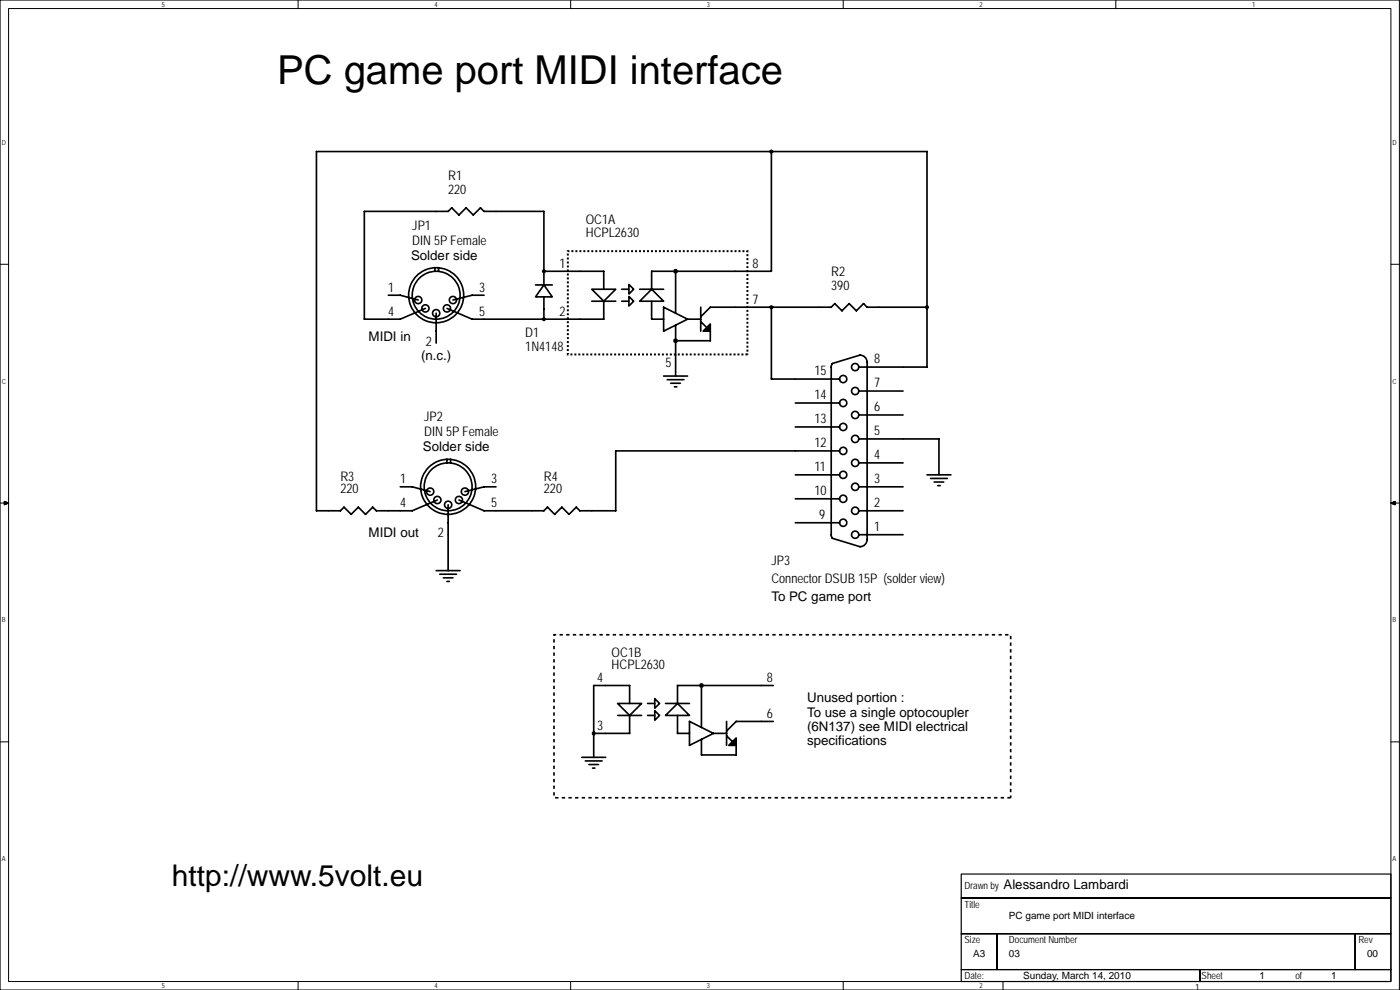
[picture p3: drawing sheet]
<svg xmlns="http://www.w3.org/2000/svg" width="420mm" height="297mm" viewBox="0 0 420 297" stroke-linecap="round" stroke-linejoin="round" font-family="sans-serif">
<g fill="none" stroke="#000" stroke-width=".3">
<path d="M0 0h420v297h-420zM2.6 2.6h414.8v291.9h-414.8zM89.5 0v2.6M171.3 0v2.6M253.1 0v2.6M334.9 0v2.6M0 79.3h2.6M417.4 79.3h2.6M0 150.9h2.6M1.3 150.4l1.3 .5-1.3 .5zM417.4 150.9l1.3-.5v1zM417.4 150.9h2.6"/>
<path d="M0 222.6h2.6M417.4 222.6h2.6M89.5 294.5v2.5M171.3 294.5v2.5M253.1 294.5v2.5M301 294.5v2.6"/>
</g>
<path d="M288.5 262.3h128.9v7.1h-128.9zM288.5 269.4h128.9v10.8h-128.9zM288.5 280.2h10.7v10.7h-10.7zM288.5 290.9h71.6v3.6h-71.6zM299.2 280.2h107.5v10.7h-107.5zM360.1 290.9h57.3v3.6h-57.3zM406.7 280.2h10.7v10.7h-10.7z" fill="none" stroke="#000" stroke-width=".35"/>
<path d="M1.3 150.4l1.3 .5-1.3 .5zM417.4 150.9l1.3-.5v1z" fill="#000"/>
<g fill="none" stroke="#000" stroke-width=".5">
<path d="M231.5 45.5v35.9h-28M116.5 88.6h3.6l5.4 1.4M130.5 80.3v1.1M130.9 94v9M131.6 80.3v1.1M145.3 88.6h-3.6l-5.8 1.4M160.7 85.5h5M163.2 85.5l2.5 3.6h-5zM163.2 85.5v-22.1h-17.9l-1.1-1-2.2 2.1-2.1-2.1-2.2 2.1-2.1-2.1-1.1 1h-25.2v32.4h10.8l7.6-3.3M163.2 81.4h18v5.4M163.2 89.1v6.7M177.6 86.8h7.2l-3.6 3.6z"/>
<path d="M177.6 90.4h7.2M181.2 90.4v5.4h-39.5l-7.6-3.3M186.6 90.4h2.1M186.6 86.8h2.1M188.7 85.3l1.5 1.5-1.5 1.4zM188.7 88.9l1.5 1.5-1.5 1.4zM192 90.4l3.6-3.6 3.6 3.6zM192 86.8h7.2M195.6 90.4v5.4h3.6M199.2 92.2l7.1 3.6-7.1 3.6zM202 81.4h-6.4v5.4M202.8 82.1v11.9"/>
<path d="M202.8 97.6v3.9M206.3 95.8h4M210.3 92.2v7.2M210.3 96.5l1.8 1.8M213.2 97.2v2.2h-2.2zM213.2 99.4v2.8h-9.7M231.5 92.2v21.5h20.5M278.2 92.2h-18l-1-1.1-2.2 2.2-2.2-2.2-2.1 2.2-2.2-2.2-1 1.1h-36.3l-2.9 2.8M199.2 112.8h7.1M200.2 113.9h5.1M201.3 115h2.9M202.4 116.1h.7"/>
<path d="M202.8 103v9.8M249.8 109.1l8.3-2.6a2.16 2.16 0 0 1 2.1 2.2v53.2a2.16 2.16 0 0 1-2.1 2.1l-8.3-2.5-.3-.8v-50.6zM257.7 110.1h20.5v-64.6h-183.2v107.8h7.2l1-1.1 2.2 2.1 2.1-2.1 2.2 2.1 2.2-2.1 1 1.1h10.8l7.6-3.3M257.7 117.3h13.3M134.1 137.8v1.1M135.2 137.8v1.1M238.7 120.9h13.3M238.7 128.1h13.3M252 135.3h-67.2v18h-10.8l-1.1-1.1-2.1 2.1-2.2-2.1-2.1 2.1-2.2-2.1-1.1 1.1h-17.9l-7.6-3.3M257.7 131.7h24.1v10.8M257.7 124.5h13.3M257.7 138.9h13.3"/>
<path d="M120.1 146.1h3.6l5.4 1.4M134.5 151.5v19.7M148.9 146.1h-3.6l-5.8 1.4M238.7 142.5h13.3M238.7 149.7h13.3M238.7 156.8h13.3M257.7 153.3h13.3M257.7 146.1h13.3M278.2 142.5h7.2M279.3 143.6h5M280.4 144.6h2.8M281.4 145.7h.8"/>
<path d="M130.9 171.2h7.2M132 172.3h5M133.1 173.4h2.8M134.1 174.4h.8M257.7 160.4h13.3M185.4 211.1h7.1l-3.5 3.6zM185.4 214.7h7.1M189 211.1v-5.4h-10.8v21.5M189 214.7v5.3h-10.8M194.3 214.7h2.2M194.3 211.1h2.2M196.5 209.6l1.4 1.5-1.4 1.4z"/>
<path d="M196.5 213.2l1.4 1.5-1.4 1.4zM199.7 214.7l3.6-3.6 3.6 3.6zM199.7 211.1h7.2M203.3 214.7v5.3h3.6M206.9 216.5l7.2 3.5-7.2 3.6zM209.8 205.7h-6.5v5.4M210.5 206.4v11.9M211.2 205.7h20.9M218.1 216.5v7.1M232.1 216.5h-11.2l-2.8 2.8M174.6 227.2h7.2M175.7 228.3h5"/>
<path d="M176.7 229.4h2.9M177.8 230.5h.7M210.5 221.8v4.7h10.4v-2.9M214.1 220h4M218.1 220.8l1.8 1.8M220.9 221.5v2.1h-2.1zM220.9 221.5l-2.1 2.1"/>
<circle cx="231.5" cy="45.5" r=".36"/>
<circle cx="125.5" cy="90" r="1.08"/>
<circle cx="127.7" cy="92.5" r="1.08"/>
<circle cx="130.9" cy="88.6" r="7.2"/>
<circle cx="130.9" cy="94" r="1.08"/>
<circle cx="130.9" cy="88.6" r="8.3"/>
<circle cx="134.1" cy="92.5" r="1.08"/>
<circle cx="135.9" cy="90" r="1.08"/>
<circle cx="163.2" cy="81.4" r=".36"/>
<circle cx="163.2" cy="95.8" r=".36"/>
<circle cx="231.5" cy="92.2" r=".36"/>
<circle cx="278.2" cy="92.2" r=".36"/>
<circle cx="253.1" cy="113.7" r="1.08"/>
<circle cx="256.6" cy="117.3" r="1.08"/>
<circle cx="256.6" cy="110.1" r="1.08"/>
<circle cx="253.1" cy="120.9" r="1.08"/>
<circle cx="253.1" cy="128.1" r="1.08"/>
<circle cx="253.1" cy="135.3" r="1.08"/>
<circle cx="256.6" cy="138.9" r="1.08"/>
<circle cx="256.6" cy="131.7" r="1.08"/>
<circle cx="256.6" cy="124.5" r="1.08"/>
<circle cx="129.1" cy="147.5" r="1.08"/>
<circle cx="131.3" cy="150" r="1.08"/>
<circle cx="134.5" cy="151.5" r="1.08"/>
<circle cx="134.5" cy="146.1" r="8.3"/>
<circle cx="134.5" cy="146.1" r="7.2"/>
<circle cx="137.7" cy="150" r="1.08"/>
<circle cx="139.5" cy="147.5" r="1.08"/>
<circle cx="253.1" cy="156.8" r="1.08"/>
<circle cx="253.1" cy="142.5" r="1.08"/>
<circle cx="253.1" cy="149.7" r="1.08"/>
<circle cx="256.6" cy="153.3" r="1.08"/>
<circle cx="256.6" cy="146.1" r="1.08"/>
<circle cx="256.6" cy="160.4" r="1.08"/>
<circle cx="178.2" cy="220" r=".36"/>
</g>
<g fill="#000">
<path d="M213.2 97.2v2.2h-2.2zM220.9 221.5v2.1h-2.1z"/>
<circle cx="202.8" cy="81.4" r=".72"/>
<circle cx="202.8" cy="102.2" r=".72"/>
<circle cx="210.5" cy="205.7" r=".72"/>
</g>
<path d="M166.3 190.5h137v48.9h-137z" fill="none" stroke="#000" stroke-width=".5" stroke-dasharray="1 1" stroke-linecap="butt"/>
<path d="M170.4 75.4h53.9v31h-53.9z" fill="none" stroke="#000" stroke-width=".6" stroke-dasharray=".6 .6" stroke-linecap="butt"/>
<text font-size="12" x="83.2" y="25.1">PC game port MIDI interface</text>
<text font-size="9" x="51.6" y="265.8">http://www.5volt.eu</text>
<g font-size="4">
<text x="134.5" y="54">R1</text>
<text x="134.5" y="58.1">220</text>
<text x="123.7" y="68.9">JP1</text>
<text x="175.8" y="67.2">OC1A</text>
<text x="175.8" y="71">HCPL2630</text>
<text x="123.4" y="77.9">Solder side</text>
<text x="123.7" y="73.4">DIN 5P Female</text>
<text x="167.9" y="80.3">1</text>
<text x="225.9" y="80.3">8</text>
<text x="249.5" y="82.8">R2</text>
<text x="116.5" y="87.5">1</text>
<text x="143.8" y="87.5">3</text>
<text x="249.5" y="86.9">390</text>
<text x="116.5" y="94.7">4</text>
<text x="143.8" y="94.7">5</text>
<text x="167.9" y="94.7">2</text>
<text x="225.9" y="91.1">7</text>
<text x="157.6" y="101.2">D1</text>
<text x="110.6" y="102.4">MIDI in</text>
<text x="127.8" y="103.7">2</text>
<text x="157.6" y="105.3">1N4148</text>
<text x="126.4" y="108">(n.c.)</text>
<text x="199.7" y="110.3">5</text>
<text x="244.4" y="112.7">15</text>
<text x="262.4" y="109.1">8</text>
<text x="244.4" y="119.8">14</text>
<text x="262.4" y="116.2">7</text>
<text x="262.4" y="123.4">6</text>
<text x="127.3" y="126.4">JP2</text>
<text x="127.3" y="130.9">DIN 5P Female</text>
<text x="244.4" y="127">13</text>
<text x="262.4" y="130.6">5</text>
<text x="126.9" y="135.4">Solder side</text>
<text x="244.4" y="134.2">12</text>
<text x="262.4" y="137.8">4</text>
<text x="244.4" y="141.4">11</text>
<text x="102.2" y="144.4">R3</text>
<text x="102.2" y="148">220</text>
<text x="120.1" y="145">1</text>
<text x="147.4" y="145">3</text>
<text x="163.2" y="144.4">R4</text>
<text x="163.2" y="148">220</text>
<text x="244.4" y="148.6">10</text>
<text x="262.4" y="145">3</text>
<text x="120.1" y="152.2">4</text>
<text x="147.4" y="152.2">5</text>
<text x="245.9" y="155.8">9</text>
<text x="262.4" y="152.2">2</text>
<text x="110.6" y="161.1">MIDI out</text>
<text x="131.4" y="161.2">2</text>
<text x="262.4" y="159.4">1</text>
<text x="231.5" y="169.5">JP3</text>
<text x="231.5" y="174.9">Connector DSUB 15P (solder view)</text>
<text x="231.5" y="180.3">To PC game port</text>
<text x="183.6" y="197">OC1B</text>
<text x="183.6" y="200.7">HCPL2630</text>
<text x="179.2" y="204.6">4</text>
<text x="230.1" y="204.6">8</text>
<text x="230.1" y="215.4">6</text>
<text x="242.2" y="215">To use a single optocoupler</text>
<text x="242.2" y="210.7">Unused portion :</text>
<text x="179.2" y="219">3</text>
<text x="242.2" y="219.3">(6N137) see MIDI electrical</text>
<text x="242.2" y="223.5">specifications</text>
<text x="301.2" y="266.8">Alessandro Lambardi</text>
</g>
<g font-size="3">
<text x="289.5" y="266.8">Drawn by</text>
<text x="289.5" y="272.3">Title</text>
<text x="302.8" y="275.9">PC game port MIDI interface</text>
<text x="289.5" y="283">Size</text>
<text x="292.1" y="287.1">A3</text>
<text x="302.8" y="283">Document Number</text>
<text x="302.8" y="287.1">03</text>
<text x="407.7" y="283">Rev</text>
<text x="410.3" y="287.1">00</text>
<text x="289.5" y="293.8">Date:</text>
<text x="307.1" y="293.8">Sunday, March 14, 2010</text>
<text x="360.6" y="293.8">Sheet</text>
<text x="378" y="293.8">1</text>
<text x="388.8" y="293.8">of</text>
<text x="399.5" y="293.8">1</text>
<text x="358.7" y="297.4">1</text>
</g>
<g font-size="2.1">
<text x="48.6" y="2.1">5</text>
<text x="130.4" y="2.1">4</text>
<text x="212.2" y="2.1">3</text>
<text x="294" y="2.1">2</text>
<text x="375.8" y="2.1">1</text>
<text x=".5" y="43.5">D</text>
<text x="417.9" y="43.5">D</text>
<text x=".5" y="115.1">C</text>
<text x="417.9" y="115.1">C</text>
<text x=".5" y="186.8">B</text>
<text x="417.9" y="186.8">B</text>
<text x=".5" y="258.4">A</text>
<text x="417.9" y="258.4">A</text>
<text x="48.6" y="296.5">5</text>
<text x="130.4" y="296.5">4</text>
<text x="212.2" y="296.5">3</text>
<text x="294" y="296.5">2</text>
</g>
</svg>
